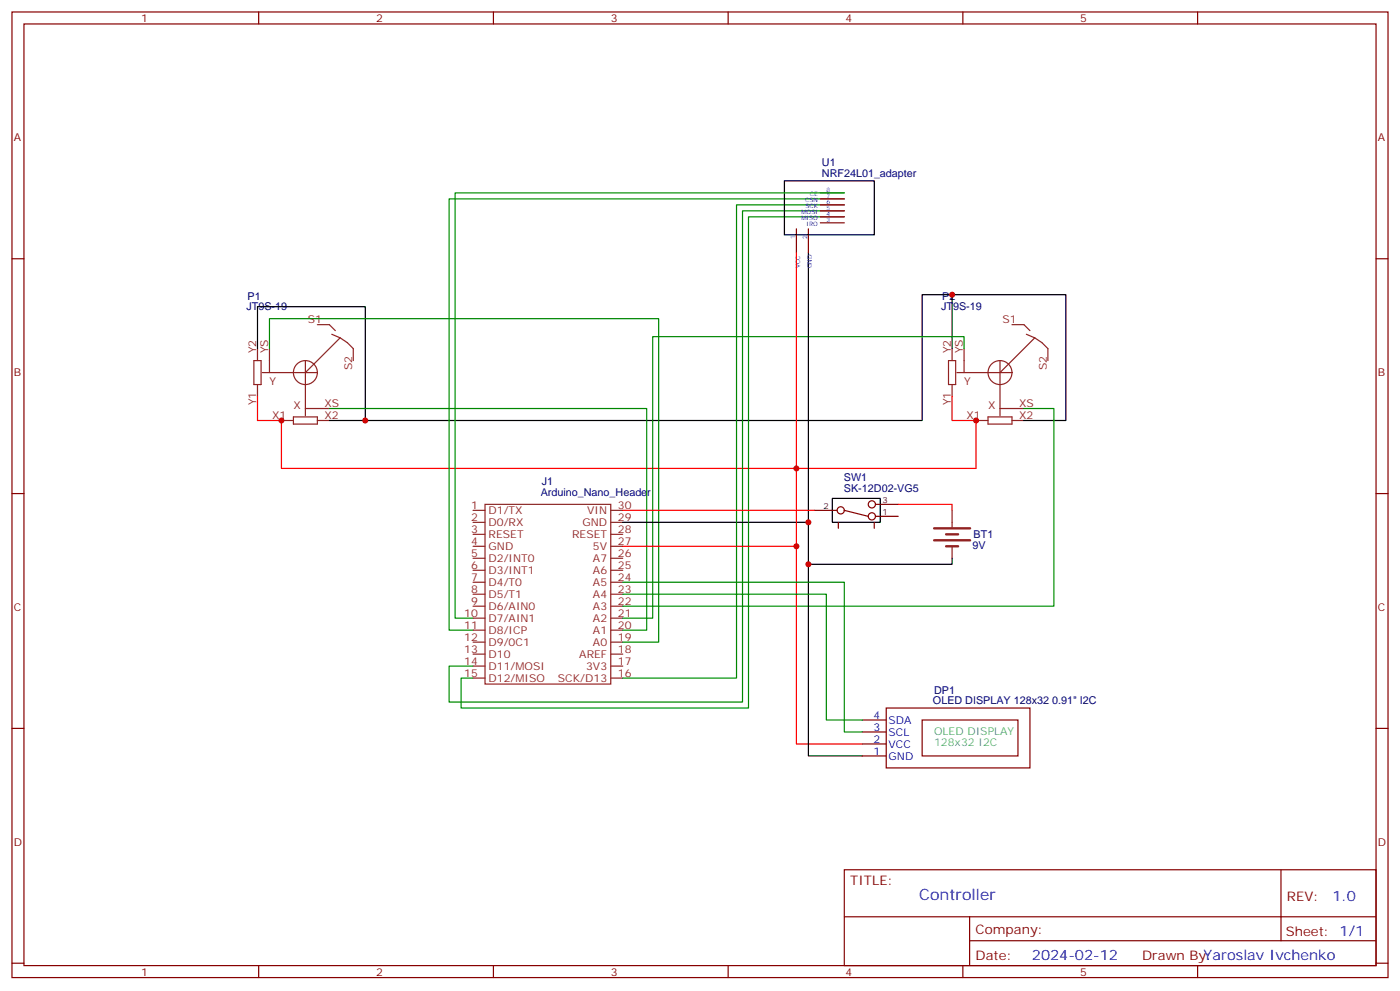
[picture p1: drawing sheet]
<svg xmlns="http://www.w3.org/2000/svg" width="412mm" height="292mm" viewBox="0 0 412 292" stroke-linecap="round" stroke-linejoin="round" font-family="sans-serif">
<g fill="none" stroke="#870000" stroke-width=".35">
<path d="M3.5 3.5h405.4v284.4h-405.4zM7.1 7.1h398.2v277.2h-398.2zM76.2 3.5v3.6M145.3 3.5v3.6M214.5 3.5v3.6M283.6 3.5v3.6M352.8 3.5v3.6M241.7 58.6h7M241.7 56.8h7M3.5 76.2h3.6M234.6 67.4v7M238.1 67.4v7"/>
<path d="M241.7 65.6h7M241.7 63.9h7M241.7 62.1h7M241.7 60.3h7M405.3 76.2h3.6M3.5 145.3h3.6M239.9 150.3h6.7M246.9 153.8v1.8M248.7 150.3l7.1 1.7M257.5 153.8v1.8M257.9 148.5h6.7M257.9 152h6.7"/>
<path d="M405.3 145.3h3.6M3.5 214.5h3.6M254 219.1h7.1M254 215.5h7.1M254 212h7.1M261.1 208.5h42.3v17.6h-42.3zM271.6 212h28.3v10.6h-28.3zM405.3 214.5h3.6M254 222.6h7.1M248.7 256.1h156.6v28.2h-156.6zM377.3 256.1v20.9M248.7 270h156.5"/>
<path d="M285.6 277h119.6M285.6 270v14.1M3.5 283.6h3.6M76.2 284.3v3.6M145.3 284.3v3.6M214.5 284.3v3.6M283.6 284.3v3.6M352.8 284.3v3.6M405.3 283.6h3.6"/>
<circle cx="247.6" cy="150.3" r="1.06"/>
<circle cx="256.8" cy="148.5" r="1.06"/>
<circle cx="256.8" cy="152" r="1.06"/>
</g>
<g fill="none" stroke="#8c2424" stroke-width=".35">
<path d="M93.5 95.6h3.5l1.8 1.8M97.7 98.4l2.5 1.1M100.2 99.5l2.1 1.4 1.8 1.8v3.5M100.2 99.5l-10.2 10.2M298.1 95.6h3.5l1.8 1.8M302.3 98.4l2.5 1.1M304.8 99.5l2.1 1.4 1.8 1.8v3.5M304.8 99.5l-10.2 10.2M74.8 106.2h2.1v7h-2.1zM75.8 102.7v3.5M75.8 113.2v3.6M77.3 109.7h16.2"/>
<path d="M79.4 102.7v7M90 106.2v16.2M279.4 106.2h2.1v7h-2.1zM280.5 102.7v3.5M280.5 113.2v3.6M281.9 109.7h16.2M284 102.7v7M294.6 106.2v16.2M82.9 123.8h3.5M86.4 122.8h7.1v2.1h-7.1zM90 120.3h7M93.5 123.8h3.5"/>
<path d="M287.5 123.8h3.5M291 122.8h7.1v2.1h-7.1zM294.6 120.3h7M298.1 123.8h3.5M139.3 150.3h3.6M139.3 153.8h3.6M139.3 157.3h3.6M142.9 148.5h37v52.9h-37zM179.9 150.3h3.5M179.9 153.8h3.5M179.9 157.3h3.5M280.5 150.3v4.9"/>
<path d="M139.3 160.9h3.6M139.3 164.4h3.6M139.3 167.9h3.6M139.3 171.4h3.6M139.3 175h3.6M139.3 178.5h3.6M179.9 160.9h3.5M179.9 164.4h3.5M179.9 167.9h3.5M179.9 171.4h3.5M179.9 175h3.5M179.9 178.5h3.5"/>
<path d="M280.5 160.9v3.5M139.3 182h3.6M139.3 185.6h3.6M139.3 189.1h3.6M139.3 192.6h3.6M139.3 196.1h3.6M139.3 199.7h3.6M179.9 182h3.5M179.9 185.6h3.5M179.9 189.1h3.5M179.9 192.6h3.5M179.9 196.1h3.5"/>
<path d="M179.9 199.7h3.5"/>
<circle cx="90" cy="109.7" r="3.5"/>
<circle cx="294.6" cy="109.7" r="3.5"/>
</g>
<path d="M234.6 74.4v144.7h19.4M75.8 116.8v7h7.1v14.1h204.6v-14.1h-7v-7M183.4 150.3h56.5M264.6 148.5h15.9v1.8M183.4 160.9h51.2" fill="none" stroke="#f00" stroke-width=".35"/>
<path d="M231.1 53.3h26.4v15.8h-26.4zM238.1 74.4v79.4h-54.7M280.5 86.8v15.9M75.8 102.7v-12.4h31.8v33.5h-10.6M107.6 123.8h164v-37h42.4v37h-12.4M238.1 153.8v68.8h15.9M245.2 146.8h14.1v7h-14.1zM280.5 164.4v1.8h-42.4" fill="none" stroke="#000" stroke-width=".35"/>
<path d="M248.7 62.1h-30v144.6h-86.4v-10.6h7M248.7 63.9h-28.2v144.6h-84.7v-8.8h3.5M248.7 60.3h-31.7v139.4h-33.6M79.4 102.7v-8.9h114.6v95.3h-10.6M284 102.7v-3.6h-91.7v82.9h-8.9M97 120.3h93.5v65.3h-7.1M301.6 120.3h8.8v58.2h-127M183.4 175h60v37h10.6M183.4 171.4h65.3v44.1h5.3" fill="none" stroke="#008700" stroke-width=".35"/>
<path d="M248.7 58.6h-116.4v127h7M248.7 56.8h-114.6v125.2h5.2" fill="none" stroke="#090" stroke-width=".35"/>
<path d="M275.2 159.1h10.6M275.2 155.6h10.6M278.7 157.3h3.5M278.7 160.9h3.5" fill="none" stroke="#8c2424" stroke-width=".71"/>
<g fill="#c00">
<circle cx="107.6" cy="123.8" r=".88"/>
<circle cx="82.9" cy="123.8" r=".88"/>
<circle cx="287.5" cy="123.8" r=".88"/>
<circle cx="280.5" cy="86.8" r=".88"/>
<circle cx="238.1" cy="153.8" r=".88"/>
<circle cx="238.1" cy="166.2" r=".88"/>
<circle cx="234.6" cy="137.9" r=".88"/>
<circle cx="234.6" cy="160.9" r=".88"/>
</g>
<text font-size="4.6" fill="#00f" x="270.8" y="265.1">Controller</text>
<g font-size="4.2" fill="#00f">
<text x="392.5" y="265.4">1.0</text>
<text x="304" y="282.7">2024-02-12</text>
<text x="354.5" y="282.6">Yaroslav Ivchenko</text>
</g>
<g font-size="3.9" fill="#800">
<text x="250.5" y="260.7">TITLE:</text>
<text x="379.1" y="265.4">REV:</text>
<text x="287.4" y="274.9">Company:</text>
<text x="378.7" y="275.5">Sheet: 1/1</text>
<text x="287.4" y="282.6">Date:</text>
<text x="336.4" y="282.7">Drawn By:</text>
</g>
<g font-size="3.2" fill="#800">
<text x="41.6" y="6.5">1</text>
<text x="110.8" y="6.5">2</text>
<text x="179.9" y="6.5">3</text>
<text x="249.1" y="6.5">4</text>
<text x="318.2" y="6.5">5</text>
<text x="4.1" y="41.6">A</text>
<text x="405.9" y="41.6">A</text>
<text x="4.1" y="110.8">B</text>
<text x="405.9" y="110.8">B</text>
<text x="4.1" y="179.9">C</text>
<text x="405.9" y="179.9">C</text>
<text x="4.1" y="249.1">D</text>
<text x="405.9" y="249.1">D</text>
<text x="41.6" y="287.3">1</text>
<text x="110.8" y="287.3">2</text>
<text x="179.9" y="287.3">3</text>
<text x="249.1" y="287.3">4</text>
<text x="318.2" y="287.3">5</text>
</g>
<g font-size="3.2" fill="#000080">
<text x="242.1" y="52.2">NRF24L01_adapter</text>
<text x="242.1" y="49">U1</text>
<text x="72.9" y="88.2">P1</text>
<text x="277.5" y="88.2">P2</text>
<text x="72.6" y="91.3">JT9S-19</text>
<text x="277.2" y="91.3">JT9S-19</text>
<text x="159.6" y="142.9">J1</text>
<text x="248.6" y="141.6">SW1</text>
<text x="159.3" y="146">Arduino_Nano_Header</text>
<text x="248.6" y="144.8">SK-12D02-VG5</text>
<text x="286.5" y="161.6">9V</text>
<text x="286.8" y="158.4">BT1</text>
<text x="274.8" y="207.4">OLED DISPLAY 128x32 0.91&quot; I2C</text>
<text x="275.2" y="204.3">DP1</text>
</g>
<g font-size="3.2" fill="#8d2323">
<text x="90.7" y="95.2">S1</text>
<text x="295.3" y="95.2">S1</text>
<text x="75.5" y="104.1" transform="rotate(-90 75.5 104.1)">Y2</text>
<text x="79" y="104.1" transform="rotate(-90 79 104.1)">YS</text>
<text x="280.1" y="104.1" transform="rotate(-90 280.1 104.1)">Y2</text>
<text x="283.6" y="104.1" transform="rotate(-90 283.6 104.1)">YS</text>
<text x="79.4" y="113.2">Y</text>
<text x="103.7" y="109" transform="rotate(-90 103.7 109)">S2</text>
<text x="284" y="113.2">Y</text>
<text x="308.3" y="109" transform="rotate(-90 308.3 109)">S2</text>
<text x="75.5" y="119.3" transform="rotate(-90 75.5 119.3)">Y1</text>
<text x="95.6" y="119.9">XS</text>
<text x="280.1" y="119.3" transform="rotate(-90 280.1 119.3)">Y1</text>
<text x="300.2" y="119.9">XS</text>
<text x="80.1" y="123.5">X1</text>
<text x="86.4" y="120.3">X</text>
<text x="95.6" y="123.5">X2</text>
<text x="284.7" y="123.5">X1</text>
<text x="291" y="120.3">X</text>
<text x="300.2" y="123.5">X2</text>
<text x="138.7" y="149.9">1</text>
<text x="182" y="149.9">30</text>
<text x="138.7" y="153.5">2</text>
<text x="143.9" y="151.3">D1/TX</text>
<text x="143.9" y="154.9">D0/RX</text>
<text x="171.6" y="154.9">GND</text>
<text x="173" y="151.3">VIN</text>
<text x="182" y="153.5">29</text>
<text x="138.7" y="157">3</text>
<text x="138.7" y="160.5">4</text>
<text x="143.9" y="158.4">RESET</text>
<text x="143.9" y="161.9">GND</text>
<text x="168.5" y="158.4">RESET</text>
<text x="174.7" y="161.9">5V</text>
<text x="182" y="160.5">27</text>
<text x="182" y="157">28</text>
<text x="138.7" y="164">5</text>
<text x="138.7" y="167.6">6</text>
<text x="143.9" y="165.5">D2/INT0</text>
<text x="174.7" y="165.5">A7</text>
<text x="182" y="167.6">25</text>
<text x="182" y="164">26</text>
<text x="138.7" y="171.1">7</text>
<text x="143.9" y="169">D3/INT1</text>
<text x="143.9" y="172.5">D4/T0</text>
<text x="174.7" y="172.5">A5</text>
<text x="174.7" y="169">A6</text>
<text x="182" y="171.1">24</text>
<text x="138.7" y="174.6">8</text>
<text x="138.7" y="178.2">9</text>
<text x="143.9" y="176">D5/T1</text>
<text x="143.9" y="179.6">D6/AIN0</text>
<text x="174.7" y="179.6">A3</text>
<text x="174.7" y="176">A4</text>
<text x="182" y="178.2">22</text>
<text x="182" y="174.6">23</text>
<text x="136.7" y="181.7">10</text>
<text x="136.7" y="185.2">11</text>
<text x="143.9" y="183.1">D7/AIN1</text>
<text x="174.7" y="183.1">A2</text>
<text x="182" y="185.2">20</text>
<text x="182" y="181.7">21</text>
<text x="136.7" y="188.7">12</text>
<text x="143.9" y="186.6">D8/ICP</text>
<text x="143.9" y="190.1">D9/0C1</text>
<text x="174.7" y="186.6">A1</text>
<text x="174.7" y="190.1">A0</text>
<text x="182" y="188.7">19</text>
<text x="136.7" y="192.3">13</text>
<text x="136.7" y="195.8">14</text>
<text x="143.9" y="193.7">D10</text>
<text x="143.9" y="197.2">D11/MOSI</text>
<text x="170.7" y="193.7">AREF</text>
<text x="172.7" y="197.2">3V3</text>
<text x="182" y="195.8">17</text>
<text x="182" y="192.3">18</text>
<text x="136.7" y="199.3">15</text>
<text x="143.9" y="200.7">D12/MISO</text>
<text x="164.4" y="200.7">SCK/D13</text>
<text x="182" y="199.3">16</text>
</g>
<g font-size="3.2" fill="#00f">
<text x="257.3" y="215.2">3</text>
<text x="257.3" y="211.7">4</text>
<text x="261.8" y="213.1">SDA</text>
<text x="257.3" y="218.7">2</text>
<text x="261.8" y="220.1">VCC</text>
<text x="261.8" y="216.6">SCL</text>
<text x="257.3" y="222.3">1</text>
<text x="261.8" y="223.7">GND</text>
</g>
<g font-size="3.2" fill="#0cc">
<text x="275.2" y="216.5">OLED DISPLAY</text>
<text x="275.2" y="219.7">128x32 I2C</text>
</g>
<g font-size="2.5">
<text x="242.6" y="149.9">2</text>
<text x="260" y="148.2">3</text>
<text x="260" y="151.7">1</text>
</g>
<g font-size="1.8" fill="#00f">
<text x="237.2" y="59.6">CSN</text>
<text x="238.6" y="57.9">CE</text>
<text x="243.4" y="60">6</text>
<text x="243.4" y="58.2">7</text>
<text x="243.4" y="56.4">8</text>
<text x="236.1" y="64.9">MISO</text>
<text x="236.1" y="63.1">MOSI</text>
<text x="237.3" y="61.4">SCK</text>
<text x="243.4" y="65.3">3</text>
<text x="243.4" y="63.5">4</text>
<text x="243.4" y="61.7">5</text>
<text x="234.2" y="70.3" transform="rotate(-90 234.2 70.3)">1</text>
<text x="237.6" y="66.7">IRO</text>
<text x="237.8" y="70.3" transform="rotate(-90 237.8 70.3)">2</text>
<text x="235.7" y="79" transform="rotate(-90 235.7 79)">VCC</text>
<text x="239.2" y="79" transform="rotate(-90 239.2 79)">GND</text>
</g>
</svg>
